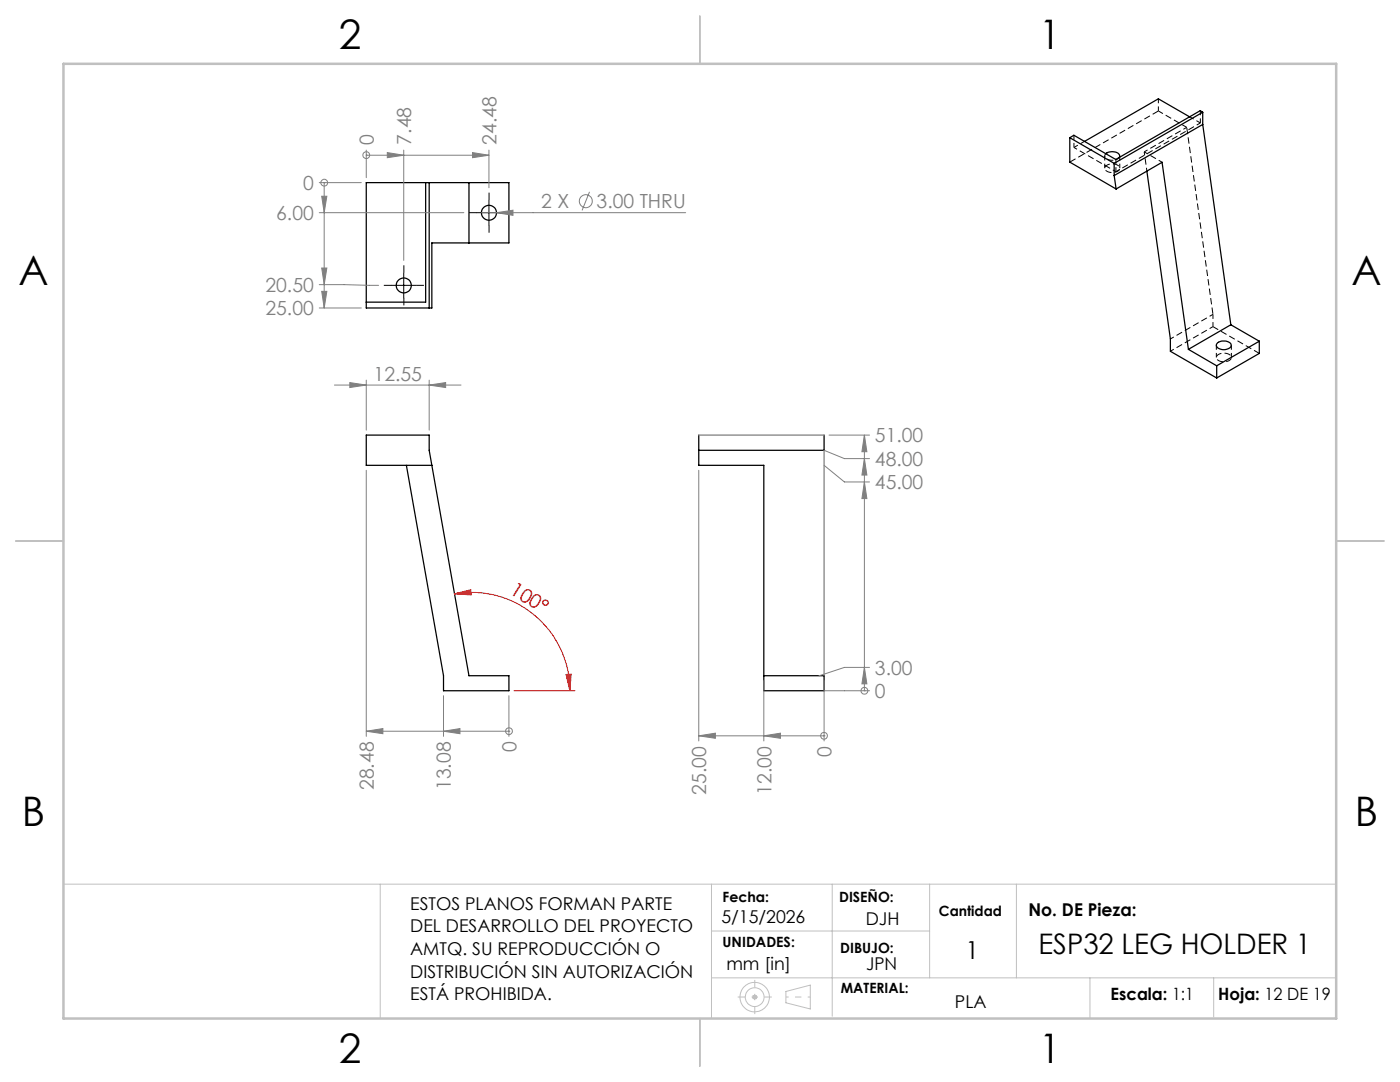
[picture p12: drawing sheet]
<svg xmlns="http://www.w3.org/2000/svg" width="279mm" height="216mm" viewBox="0 0 279 216" stroke-linecap="round" stroke-linejoin="round" font-family="sans-serif">
<g fill="none" stroke="#000" stroke-width=".25">
<path d="M73.1 36.4h28.5v12.1h-15.4v13h-13.1zM84.9 36.4v23.9h-11.8M85.7 36.4v25.1M93.6 36.4v12.1M213.5 27.5l8.9 5.1M213.5 27.5v4.8l9.2 5.4M220.7 30.7a2.07 2.07 0 0 1 2.7 .2v.5M222.4 35l.3 2.7M222.4 32.6v2.4M222.7 37.7l9.2-5.3 5.3 37.3M228.9 34.1l4.7 33.5v2.5l9.2 5.3M237.4 23.3l-6.2-3.6-14.8 8.5"/>
<path d="M240 24.8l-17.6 10.2M240 24.8l5.6 40M240 22.4l-17.6 10.2M240 22.4v2.4M240 22.4l-.5-.3-16.8 9.7-8.4-4.8-.8 .5M237.2 69.7l5.6 3.3M242.8 73v2.4M243 68.4a1.86 1.86 0 0 1 2.7 .4 1.4 1.4 0 0 1-1.9 .9 .86 .86 0 0 1-.9-1.2zM245.6 64.8l-8.4 4.9M245.6 64.8l5.7 3.3M251.3 68.1v2.4l-8.5 4.9M251.3 68.1l-8.5 4.9"/>
<path d="M81.1 92.9l7.4 41.9v3h13.1v-3h-8l-7.9-44.9v-3.1h-12.6v6.1h13.1M139.5 86.8v6.1h12.9v44.9h12.1v-3h-12.1M164.5 86.8v3.1h-25"/>
<circle cx="80.6" cy="57" r="1.48"/>
<circle cx="97.6" cy="42.5" r="1.48"/>
</g>
<path d="M139.5 86.8h25M164.5 89.9v44.9" fill="none" stroke="#808080" stroke-width=".25"/>
<path d="M231.2 19.7v2.4M214.3 29.4l2.1-1.2M214.3 27v2.4M220.5 31.1v2.5M222.7 31.8v2.5M223.5 33.6v-2.5M239.6 24.5l-2.2-1.2M239.6 24.5l-16.9 9.8M239.6 22.1v2.4M242.1 62.7v2.5M242.7 68.9v2.4M245.7 71.3v-2.4" fill="none" stroke="#000" stroke-width=".2" stroke-dasharray="1.3 .6" stroke-dashoffset=".4" stroke-linecap="butt"/>
<path d="M222.7 34.3l-8.4-4.9M228.4 30.3l.5 3.8" fill="none" stroke="#000" stroke-width=".2" stroke-dasharray="1.3 .6" stroke-dashoffset=".6" stroke-linecap="butt"/>
<path d="M220.7 30.7a.74 .74 0 0 0-.1 .8 .74 .74 0 0 0 .7 .4 1.98 1.98 0 0 0 2.1-.5M228.4 30.3l3.5 2.1M228.4 30.3l8.4-4.9M233.6 70.1l8.5-4.9M233.6 67.6l8.5-4.9" fill="none" stroke="#000" stroke-width=".2" stroke-dasharray="1.3 .6" stroke-dashoffset=".5" stroke-linecap="butt"/>
<path d="M231.2 22.1l5.6 3.3" fill="none" stroke="#000" stroke-width=".2" stroke-dasharray="1.3 .6" stroke-dashoffset=".2" stroke-linecap="butt"/>
<path d="M220.9 33a.69 .69 0 0 0-.4 .7 .69 .69 0 0 0 .6 .6 1.81 1.81 0 0 0 2.4-.7 1.6 1.6 0 0 0-2.4-.7l-.2 .1M243.2 70.7a.69 .69 0 0 0-.4 .8 .69 .69 0 0 0 .6 .5 1.81 1.81 0 0 0 2.3-.6 1.6 1.6 0 0 0-2.3-.8l-.2 .1" fill="none" stroke="#000" stroke-width=".2" stroke-dasharray="1.3 .6" stroke-dashoffset=".7" stroke-linecap="butt"/>
<path d="M213.5 32.3l17.7-10.2" fill="none" stroke="#000" stroke-width=".2" stroke-dasharray="1.3 .6" stroke-linecap="butt"/>
<path d="M236.8 25.4l5.3 37.3" fill="none" stroke="#000" stroke-width=".2" stroke-dasharray="1.3 .6" stroke-dashoffset="-.1" stroke-linecap="butt"/>
<path d="M242.1 65.2l9.2 5.3" fill="none" stroke="#000" stroke-width=".2" stroke-dasharray="1.3 .6" stroke-dashoffset=".1" stroke-linecap="butt"/>
<g fill="none" stroke="#808080" stroke-width=".2">
<path d="M63.7 36.4h8.4M64.2 39.2h1l-.5 3.2zM64.7 36.4h.1M64.7 36.4v25.1M73.1 31h.1M73.1 30v5.5M73.1 31h24.5M77.3 30.4l3.3 .6-3.3 .5zM80.6 30v22M94.3 30.4l3.3 .6-3.3 .5zM97.6 30v7.5M117.7 38.3l-1.5 3.7"/>
<path d="M63.7 42.4h28.9M63.7 56.8l11.9 .1M64.2 53.5h1l-.5 3.3zM64.2 58.1h1l-.5 3.4zM96.1 42.4h40.7M99.1 42.4l3.3-.5v1.1zM63.7 61.5h8.4M66.7 76.8h25.3M69.8 76.3l3.3 .5-3.3 .5zM73.1 75.8v10M85.7 76.8l3.2-.5v1zM85.7 75.8v10"/>
<path d="M73.1 93.8v53.1M139.5 93.8v54M164.5 92.9l4 3.3h5M164.5 89.9l4 1.6h5M165.5 86.8h8M172.5 96.2l.5 3.3h-1zM172.5 91.5l.5 3.3h-1zM172.5 86.8l.5 3.3h-1zM172.5 86.8v51M88.5 138.8v8.1M101.6 138.8v8.1M152.4 135.8v12"/>
<path d="M164.5 137.8h9M164.5 135.8v12M172.5 133.2l.5 3.3h-1zM172.5 137.8h.1M173.5 133.2h-5l-5.1 1.6M73.1 145.9l3.3-.5v1zM73.1 145.9h28.5M88.5 145.9l3.3-.5v1zM101.6 145.9h.1M139.5 146.8l3.3-.5v1zM139.5 146.8h25M152.4 146.8l3.4-.5v1z"/>
<path d="M164.5 146.8h.1"/>
<circle cx="64.7" cy="36.5" r=".68"/>
<circle cx="73.1" cy="31" r=".67"/>
<circle cx="116.9" cy="40.2" r="1.3"/>
<circle cx="172.5" cy="137.8" r=".68"/>
<circle cx="101.6" cy="145.9" r=".68"/>
<circle cx="164.5" cy="146.8" r=".68"/>
</g>
<path d="M90.7 118.5l3.2-.8 .2 1zM90.7 118.5a19.7 19.7 0 0 1 23 19.3M102.6 137.8h12.2M113 134.6l1-.1-.3 3.3z" fill="none" stroke="#f00" stroke-width=".2"/>
<g fill="none" stroke="#c0c0c0" stroke-width=".2">
<path d="M12.7 176.4h254M75.9 176.4v26.8M142 176.4v26.8M166.1 176.4v26.4M185.5 176.4v18.7M202.8 176.4v18.7M142 185.8h43.5M142 195.1h124.7M150.1 199h1M150.2 198.6l.8 .7M150.6 198.5v1M151 198.6l-.8 .7"/>
<path d="M156.8 197.8l4.9-1.2v4.7l-4.9-1.2zM217.5 195.1v8.1M242.2 195.1v7.8"/>
<circle cx="150.6" cy="199" r="1.88"/>
<circle cx="150.6" cy="199" r="2.95"/>
</g>
<path d="M97.6 39.9v-1.5M78.1 56.9h-1.5M80.6 54.4v-1.5M80.6 59.4v1.5M83.1 56.9h1.5M95.1 42.4h-1.5M97.6 44.9v1.5M100.1 42.4h1.5" fill="none" stroke="#000" stroke-width=".2" stroke-dasharray="15.2 1.3 1.3 1.3" stroke-linecap="butt"/>
<path d="M156.9 198.9h4.8" fill="none" stroke="#c0c0c0" stroke-width=".2" stroke-dasharray="15.2 1.3 1.3 1.3" stroke-dashoffset="14.7" stroke-linecap="butt"/>
<path d="M147.2 198.9h6.8M150.6 202.4v-6.9" fill="none" stroke="#c0c0c0" stroke-width=".2" stroke-dasharray="15.2 1.3 1.3 1.3" stroke-dashoffset="13.7" stroke-linecap="butt"/>
<path d="M97.6 40v4.9M78.1 56.9h5M80.6 54.5v4.9M95.1 42.4h5" fill="none" stroke="#000" stroke-width=".2"/>
<path d="M139.7 3.2v9.5M3.1 107.9h9.6M266.7 107.9h9.5M139.7 203.2v9.6" fill="none" stroke="#c0c0c0" stroke-width=".25"/>
<path d="M12.7 12.7h254v190.5h-254z" fill="none" stroke="#c0c0c0" stroke-width=".5"/>
<path d="M113 134.6l1-.1-.3 3.3zM90.7 118.5l3.2-.8 .2 1z" fill="#f00"/>
<g fill="#808080">
<path d="M99.1 42.4l3.3-.5v1.1z"/>
<path d="M69.8 76.3l3.3 .5-3.3 .5zM85.7 76.8l3.2-.5v1z"/>
<path d="M172.5 133.2l.5 3.3h-1zM172.5 96.2l.5 3.3h-1zM172.5 91.5l.5 3.3h-1zM172.5 86.8l.5 3.3h-1zM64.2 39.2h1l-.5 3.2zM64.2 53.5h1l-.5 3.3zM64.2 58.1h1l-.5 3.4z"/>
<path d="M88.5 145.9l3.3-.5v1zM73.1 145.9l3.3-.5v1zM152.4 146.8l3.4-.5v1zM139.5 146.8l3.3-.5v1zM77.3 30.4l3.3 .6-3.3 .5zM94.3 30.4l3.3 .6-3.3 .5z"/>
</g>
<g font-size="8.1">
<text x="67.6" y="9.7">2</text>
<text x="207.3" y="9.7">1</text>
<text x="3.7" y="57">A</text>
<text x="269.7" y="57">A</text>
<text x="4.4" y="164.9">B</text>
<text x="270.4" y="164.9">B</text>
<text x="67.6" y="212.2">2</text>
<text x="207.3" y="212.2">1</text>
</g>
<text font-size="5.6" x="207.3" y="190.3">ESP32 LEG HOLDER 1</text>
<text font-size="4.9" x="192.7" y="191.4">1</text>
<g font-size="3.9" fill="#808080">
<text x="74.6" y="28.8" transform="rotate(-90 74.6 28.8)">0</text>
<text x="82.1" y="28.8" transform="rotate(-90 82.1 28.8)">7.48</text>
<text x="99.1" y="28.8" transform="rotate(-90 99.1 28.8)">24.48</text>
<text x="60.5" y="37.9">0</text>
<text x="108" y="41.6">2 X</text>
<text x="119.1" y="41.6">3.00 THRU</text>
<text x="55.1" y="43.9">6.00</text>
<text x="53" y="58.2">20.50</text>
<text x="53" y="62.9">25.00</text>
<text x="74.6" y="76">12.55</text>
<text x="174.6" y="88.3">51.00</text>
<text x="174.6" y="93">48.00</text>
<text x="174.6" y="97.6">45.00</text>
<text x="174.6" y="134.6">3.00</text>
<text x="174.6" y="139.3">0</text>
<text x="103.1" y="150.1" transform="rotate(-90 103.1 150.1)">0</text>
<text x="165.9" y="151" transform="rotate(-90 165.9 151)">0</text>
<text x="74.6" y="157.6" transform="rotate(-90 74.6 157.6)">28.48</text>
<text x="90" y="157.6" transform="rotate(-90 90 157.6)">13.08</text>
<text x="140.9" y="158.6" transform="rotate(-90 140.9 158.6)">25.00</text>
<text x="153.9" y="158.6" transform="rotate(-90 153.9 158.6)">12.00</text>
</g>
<text font-size="3.9" fill="#f00" x="101.6" y="118.3" transform="rotate(32 101.6 118.3)">100°</text>
<g font-size="3.5">
<text x="81.9" y="181.5">ESTOS PLANOS FORMAN PARTE</text>
<text x="144" y="184.2">5/15/2026</text>
<text x="172.8" y="184.6">DJH</text>
<text x="205.3" y="182.7">No. DE Pieza:</text>
<text x="81.9" y="186">DEL DESARROLLO DEL PROYECTO</text>
<text x="81.9" y="190.6">AMTQ. SU REPRODUCCIÓN O</text>
<text x="81.9" y="195.1">DISTRIBUCIÓN SIN AUTORIZACIÓN</text>
<text x="145" y="193.5">mm [in]</text>
<text x="172.9" y="193.5">JPN</text>
<text x="81.9" y="199.6">ESTÁ PROHIBIDA.</text>
<text x="190.6" y="201.1">PLA</text>
</g>
<g font-size="3.4">
<text x="221.6" y="199.6">Escala: 1:1</text>
<text x="243.1" y="199.6">Hoja: 12 DE 19</text>
</g>
<g font-size="2.8">
<text x="144.2" y="179.9">Fecha:</text>
<text x="167.5" y="179.9">DISEÑO:</text>
<text x="187.4" y="182.7">Cantidad</text>
<text x="144.2" y="189">UNIDADES:</text>
<text x="167.7" y="190.3">DIBUJO:</text>
<text x="167.8" y="198.1">MATERIAL:</text>
</g>
</svg>
